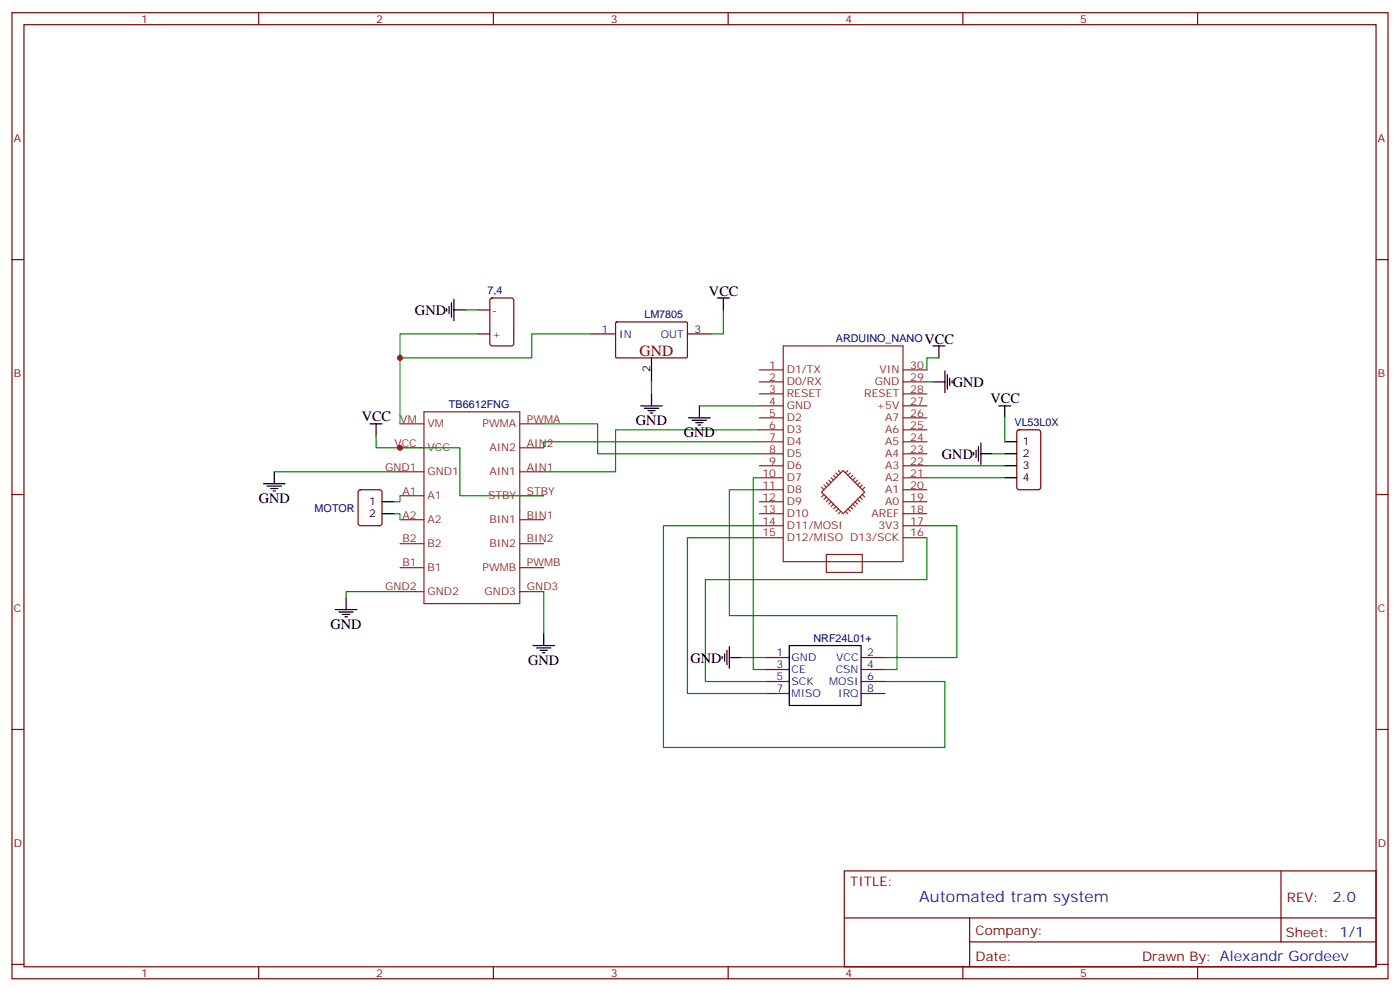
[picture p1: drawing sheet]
<svg xmlns="http://www.w3.org/2000/svg" width="412mm" height="292mm" viewBox="0 0 412 292" stroke-linecap="round" stroke-linejoin="round" font-family="sans-serif">
<g fill="none" stroke="#870000" stroke-width=".35">
<path d="M3.5 3.7h405.4v284.4h-405.4zM7.1 7.3h398.2v277.3h-398.2zM76.2 3.7v3.6M145.3 3.7v3.6M214.5 3.7v3.6M283.6 3.7v3.6M352.8 3.7v3.6M3.5 76.4h3.6M405.3 76.4h3.6M140.8 91.2h3.5M140.8 98.3h3.5M144.5 87.9l.5-.2h5.6l.7 .4v13l-.4 .7h-5.9l-.7-.5v-12.9z"/>
<path d="M174.3 98.3h7M181.4 94.9l.3-.1h20.6l.2 .3-.1 10.1-.3 .1h-20.6l-.2-.3zM202.5 98.3h7M299.7 126.7l.5-.2h5.7l.6 .4 .1 16.5-.5 .7h-5.9l-.6-.4-.1-16.5zM3.5 145.6h3.6M105.7 144.4l.5-.3h5.6l.7 .5v9.4l-.4 .7h-5.9l-.7-.4v-9.4zM405.3 145.6h3.6M225.4 193.5h7.1M225.4 197.1h7.1M253.6 193.5h7.1M253.6 197.1h7.1M3.5 214.7h3.6"/>
<path d="M225.4 200.6h7.1M225.4 204.1h7.1M253.6 200.6h7.1M253.6 204.1h7.1M405.3 214.7h3.6M248.7 256.3h156.6v28.3h-156.6zM377.3 256.4v20.8M248.7 270.2h156.5M285.6 277.2h119.6M285.6 270.2v14.1M3.5 283.8h3.6M76.2 284.6v3.5"/>
<path d="M145.3 284.6v3.5M214.5 284.6v3.5M283.6 284.6v3.5M352.8 284.6v3.5M405.3 283.8h3.6"/>
</g>
<g fill="none" stroke="#8c2424" stroke-width=".35">
<path d="M223.7 119.5h7M223.7 115.9h7M223.7 112.4h7M223.7 108.9h7M230.7 101.8h35.3v63.5h-35.3zM266 119.5h7M266 115.9h7M266 112.4h7M266 108.9h7M117.8 138.9h7.1M117.8 131.8h7.1M117.8 124.7h7.1"/>
<path d="M124.9 121.2h28.2v56.5h-28.2zM153.1 138.9h7.1M153.1 131.8h7.1M153.1 124.7h7.1M223.7 137.1h7M223.7 133.6h7M223.7 130h7M223.7 126.5h7M223.7 123h7M245.5 139.9l.7 .7M246.2 139.2l.7 .7M246.9 138.5l.7 .7"/>
<path d="M249.8 138.5l-.7 .7M250.5 139.2l-.7 .7M251.2 139.9l-.7 .7M266 137.1h7M266 133.6h7M266 130h7M266 126.5h7M266 123h7M117.8 145.9h7.1M117.8 153h7.1M153.1 145.9h7.1M153.1 153h7.1"/>
<path d="M223.7 154.7h7M223.7 151.2h7M223.7 147.7h7M223.7 144.1h7M223.7 140.6h7M223.7 158.3h7M242 144.9l6.4-6.4 6.3 6.4-6.3 6.3zM242 143.4l.7 .7M242.7 142.7l.7 .7M242.7 145.6l-.7 .7M243.4 142l.7 .7M243.4 146.3l-.7 .7"/>
<path d="M244.1 141.3l.7 .7M244.1 147l-.7 .7M244.8 140.6l.7 .7M244.8 147.7l-.7 .7M245.5 148.4l-.7 .7M246.2 149.1l-.7 .7M246.9 149.8l-.7 .7M247.6 150.5l-.7 .7M249.1 150.5l.7 .7M249.8 149.8l.7 .7M250.5 149.1l.7 .7M251.2 148.4l.7 .7"/>
<path d="M251.9 147.7l.7 .7M251.9 140.6l-.7 .7M252.6 147l.7 .7M252.6 141.3l-.7 .7M253.3 146.3l.7 .7M253.3 142l-.7 .7M254 145.6l.7 .7M254 142.7l-.7 .7M254.7 143.4l-.7 .7M266 154.7h7M266 151.2h7M266 147.7h7"/>
<path d="M266 144.1h7M266 140.6h7M266 158.3h7M117.8 160h7.1M117.8 167.1h7.1M117.8 174.1h7.1M153.1 160h7.1M153.1 167.1h7.1M153.1 174.1h7.1M243.4 163.2h10.6v5.3h-10.6z"/>
</g>
<g fill="none" stroke="#000" stroke-width=".35">
<path d="M131.6 90.9v.7M132.3 90.2v2.1M133 89.1v4.2M133.7 91.2h3.5M133.7 88.1v6.3M211.3 87.7h3.5M213.1 87.7v3.5M188.7 119.5h6.4M191.9 105.3v7.1M191.9 115.9v3.6M206 119.5v3.5M274.8 101.8h3.5"/>
<path d="M274.8 112.4h3.5M276.6 101.8v3.5M278.3 109.2v6.4M279 110.3v4.2M279.8 111.3v2.2M280.5 112v.7M294.2 119.5h3.5M296 119.5v3.5M80.8 138.9v3.5M109 124.7h3.5M110.8 124.7v3.6M189.8 120.2h4.2"/>
<path d="M190.9 120.9h2.1M191.6 121.6h.7M202.8 123h6.4M203.9 123.7h4.2M205 124.4h2.1M205.7 125.1h.7M286.8 133.2v.7M287.5 132.5v2.1M288.2 131.4v4.3M288.9 133.6h3.6M288.9 130.4v6.3M296 130h3.5"/>
<path d="M296 133.6h3.5M296 137.1h3.5M77.6 142.4h6.4M78.7 143.1h4.2M79.7 143.8h2.1M80.4 144.5h.7M112.5 147.7h3.6M112.5 151.2h3.6M296 140.6h3.5M98.8 179.4h6.3M102 175.9v3.5M99.8 180.1h4.3"/>
<path d="M100.9 180.8h2.1M101.6 181.5h.7M157 190h6.3M158 190.7h4.3M159.1 191.4h2.1M159.8 192.1h.7M160.2 186.5v3.5M212.7 193.2v.7M213.4 192.5v2.1M214.1 191.4v4.3M214.8 193.5h3.6M214.8 190.4v6.3"/>
<path d="M232.5 190h21.1v17.6h-21.1z"/>
</g>
<g fill="none" stroke="#008700" stroke-width=".35">
<path d="M137.2 91.2h3.6M140.8 98.3h-23v26.4M174.3 98.3h-17.7v7h-38.8M213.1 91.2v7.1h-3.6M191.9 112.4v3.5M206 119.5h17.7M273 112.4h1.8M276.6 105.3h-3.6v3.6M80.8 138.9h37M110.8 128.3v3.5h24.7v14.1h24.7M160.2 124.7h15.8v8.9h47.7M223.7 130h-63.5v1.8"/>
<path d="M223.7 126.5h-42.4v12.4h-21.1M273 137.1h23M292.5 133.6h3.5M296 123v7M116.1 151.2h1.7v1.8M117.8 145.9v1.8h-1.7M223.7 158.3h-21.2v45.8h22.9M223.7 154.7h-28.3v65.3h82.9v-19.4h-17.6M223.7 140.6h-1.8v56.5h3.5M223.7 144.1h-8.9v37.1h49.4v15.9h-3.5M273 158.3v12.3h-65.2v30h17.6M273 154.7h8.9v38.8h-21.2"/>
<path d="M273 140.6h23M117.8 174.1h-15.8v1.8M160.2 174.1v12.4M218.4 193.5h7"/>
</g>
<g fill="#c00">
<circle cx="117.8" cy="105.3" r=".88"/>
<circle cx="117.8" cy="131.8" r=".88"/>
</g>
<text font-size="4.6" fill="#800" x="188.4" y="104.6">GND</text>
<text font-size="4.6" fill="#00f" x="270.8" y="265.4">Automated tram system</text>
<g font-size="4.2">
<text x="208.8" y="87">VCC</text>
<text x="122.2" y="92.6">GND</text>
<text x="272.3" y="101.1">VCC</text>
<text x="280.6" y="113.9">GND</text>
<text x="291.7" y="118.7">VCC</text>
<text x="106.5" y="124">VCC</text>
<text x="187.3" y="125.1">GND</text>
<text x="201.4" y="128.6">GND</text>
<text x="277.5" y="135">GND</text>
<text x="76.2" y="148">GND</text>
<text x="97.4" y="185.1">GND</text>
<text x="155.6" y="195.7">GND</text>
<text x="203.4" y="195">GND</text>
</g>
<text font-size="4.2" fill="#00f" x="392.5" y="265.6">2.0</text>
<g font-size="3.9" fill="#800">
<text x="250.5" y="260.9">TITLE:</text>
<text x="379.1" y="265.6">REV:</text>
<text x="287.4" y="275.1">Company:</text>
<text x="378.7" y="275.7">Sheet: 1/1</text>
<text x="287.4" y="282.8">Date:</text>
<text x="336.4" y="282.9">Drawn By: Alexandr Gordeev</text>
</g>
<g font-size="3.2" fill="#800">
<text x="41.6" y="6.7">1</text>
<text x="110.8" y="6.7">2</text>
<text x="179.9" y="6.7">3</text>
<text x="249.1" y="6.7">4</text>
<text x="318.2" y="6.7">5</text>
<text x="4.1" y="41.8">A</text>
<text x="405.9" y="41.8">A</text>
<text x="4.1" y="111">B</text>
<text x="405.9" y="111">B</text>
<text x="4.1" y="180.1">C</text>
<text x="405.9" y="180.1">C</text>
<text x="4.1" y="249.3">D</text>
<text x="405.9" y="249.3">D</text>
<text x="41.6" y="287.5">1</text>
<text x="110.8" y="287.5">2</text>
<text x="179.9" y="287.5">3</text>
<text x="249.1" y="287.5">4</text>
<text x="318.2" y="287.5">5</text>
</g>
<g font-size="3.2" fill="#000080">
<text x="143.6" y="86.6">7,4</text>
<text x="189.8" y="93.7">LM7805</text>
<text x="246.2" y="100.7">ARDUINO_NANO</text>
<text x="132.2" y="120.1">TB6612FNG</text>
<text x="298.8" y="125.4">VL53L0X</text>
<text x="92.7" y="150.7">MOTOR</text>
<text x="239.6" y="188.9">NRF24L01+</text>
</g>
<g font-size="3.2" fill="#00f">
<text x="145" y="92.3">-</text>
<text x="145" y="99.3">+</text>
<text x="177.2" y="97.9">1</text>
<text x="182.4" y="99.3">IN</text>
<text x="194.7" y="99.3">OUT</text>
<text x="204.6" y="97.9">3</text>
<text x="228.7" y="193.2">1</text>
<text x="228.7" y="196.7">3</text>
<text x="233.2" y="194.6">GND</text>
<text x="246.3" y="194.6">VCC</text>
<text x="255.4" y="193.2">2</text>
<text x="255.4" y="196.7">4</text>
<text x="228.7" y="200.2">5</text>
<text x="228.7" y="203.8">7</text>
<text x="233.2" y="198.1">CE</text>
<text x="233.2" y="201.6">SCK</text>
<text x="244.3" y="201.6">MOSI</text>
<text x="246.2" y="198.1">CSN</text>
<text x="255.4" y="200.2">6</text>
<text x="255.4" y="203.8">8</text>
<text x="233.2" y="205.2">MISO</text>
<text x="246.9" y="205.2">IRQ</text>
</g>
<g font-size="3.2">
<text x="191.6" y="109.5" transform="rotate(-90 191.6 109.5)">2</text>
<text x="301.3" y="131.1">1</text>
<text x="301.3" y="134.6">2</text>
<text x="301.3" y="138.1">3</text>
<text x="301.3" y="141.7">4</text>
<text x="108.8" y="148.7">1</text>
<text x="108.8" y="152.3">2</text>
</g>
<g font-size="3.2" fill="#8d2323">
<text x="226.6" y="112">2</text>
<text x="226.6" y="108.5">1</text>
<text x="231.8" y="113.5">D0/RX</text>
<text x="231.8" y="109.9">D1/TX</text>
<text x="257.7" y="113.5">GND</text>
<text x="259.1" y="109.9">VIN</text>
<text x="268.1" y="108.5">30</text>
<text x="268.1" y="112">29</text>
<text x="226.6" y="119.1">4</text>
<text x="226.6" y="115.6">3</text>
<text x="231.8" y="117">RESET</text>
<text x="254.6" y="117">RESET</text>
<text x="268.1" y="115.6">28</text>
<text x="268.1" y="119.1">27</text>
<text x="117.9" y="124.4">VM</text>
<text x="125.9" y="125.8">VM</text>
<text x="142.2" y="125.8">PWMA</text>
<text x="155.2" y="124.4">PWMA</text>
<text x="226.6" y="122.6">5</text>
<text x="231.8" y="124">D2</text>
<text x="231.8" y="120.5">GND</text>
<text x="258.2" y="120.5">+5V</text>
<text x="260.8" y="124">A7</text>
<text x="268.1" y="122.6">26</text>
<text x="116.2" y="131.4">VCC</text>
<text x="155.2" y="131.4">AIN2</text>
<text x="226.6" y="129.7">7</text>
<text x="226.6" y="126.2">6</text>
<text x="231.8" y="131.1">D4</text>
<text x="231.8" y="127.6">D3</text>
<text x="260.8" y="127.6">A6</text>
<text x="260.8" y="131.1">A5</text>
<text x="268.1" y="126.2">25</text>
<text x="268.1" y="129.7">24</text>
<text x="125.9" y="132.9">VCC</text>
<text x="144.2" y="132.9">AIN2</text>
<text x="226.6" y="136.7">9</text>
<text x="226.6" y="133.2">8</text>
<text x="231.8" y="134.6">D5</text>
<text x="260.8" y="134.6">A4</text>
<text x="268.1" y="133.2">23</text>
<text x="268.1" y="136.7">22</text>
<text x="113.5" y="138.5">GND1</text>
<text x="125.9" y="139.9">GND1</text>
<text x="144.2" y="139.9">AIN1</text>
<text x="155.2" y="138.5">AIN1</text>
<text x="224.6" y="143.8">11</text>
<text x="224.6" y="140.3">10</text>
<text x="231.8" y="141.7">D7</text>
<text x="231.8" y="138.1">D6</text>
<text x="260.8" y="138.1">A3</text>
<text x="260.8" y="141.7">A2</text>
<text x="268.1" y="140.3">21</text>
<text x="268.1" y="143.8">20</text>
<text x="118.6" y="145.6">A1</text>
<text x="125.9" y="147">A1</text>
<text x="143.8" y="147">STBY</text>
<text x="155.2" y="145.6">STBY</text>
<text x="224.6" y="147.3">12</text>
<text x="231.8" y="148.7">D9</text>
<text x="231.8" y="145.2">D8</text>
<text x="260.8" y="145.2">A1</text>
<text x="260.8" y="148.7">A0</text>
<text x="268.1" y="147.3">19</text>
<text x="118.6" y="152.6">A2</text>
<text x="125.9" y="154">A2</text>
<text x="144.1" y="154">BIN1</text>
<text x="155.2" y="152.6">BIN1</text>
<text x="224.6" y="154.4">14</text>
<text x="224.6" y="150.8">13</text>
<text x="231.8" y="155.8">D11/MOSI</text>
<text x="231.8" y="152.3">D10</text>
<text x="256.7" y="152.3">AREF</text>
<text x="258.7" y="155.8">3V3</text>
<text x="268.1" y="150.8">18</text>
<text x="268.1" y="154.4">17</text>
<text x="118.6" y="159.7">B2</text>
<text x="125.9" y="161.1">B2</text>
<text x="144.1" y="161.1">BIN2</text>
<text x="155.2" y="159.7">BIN2</text>
<text x="224.6" y="157.9">15</text>
<text x="231.8" y="159.3">D12/MISO D13/SCK</text>
<text x="268.1" y="157.9">16</text>
<text x="118.6" y="166.7">B1</text>
<text x="155.2" y="166.7">PWMB</text>
<text x="113.5" y="173.8">GND2</text>
<text x="125.9" y="168.1">B1</text>
<text x="142.1" y="168.1">PWMB</text>
<text x="155.2" y="173.8">GND3</text>
<text x="125.9" y="175.2">GND2</text>
<text x="142.8" y="175.2">GND3</text>
</g>
</svg>
